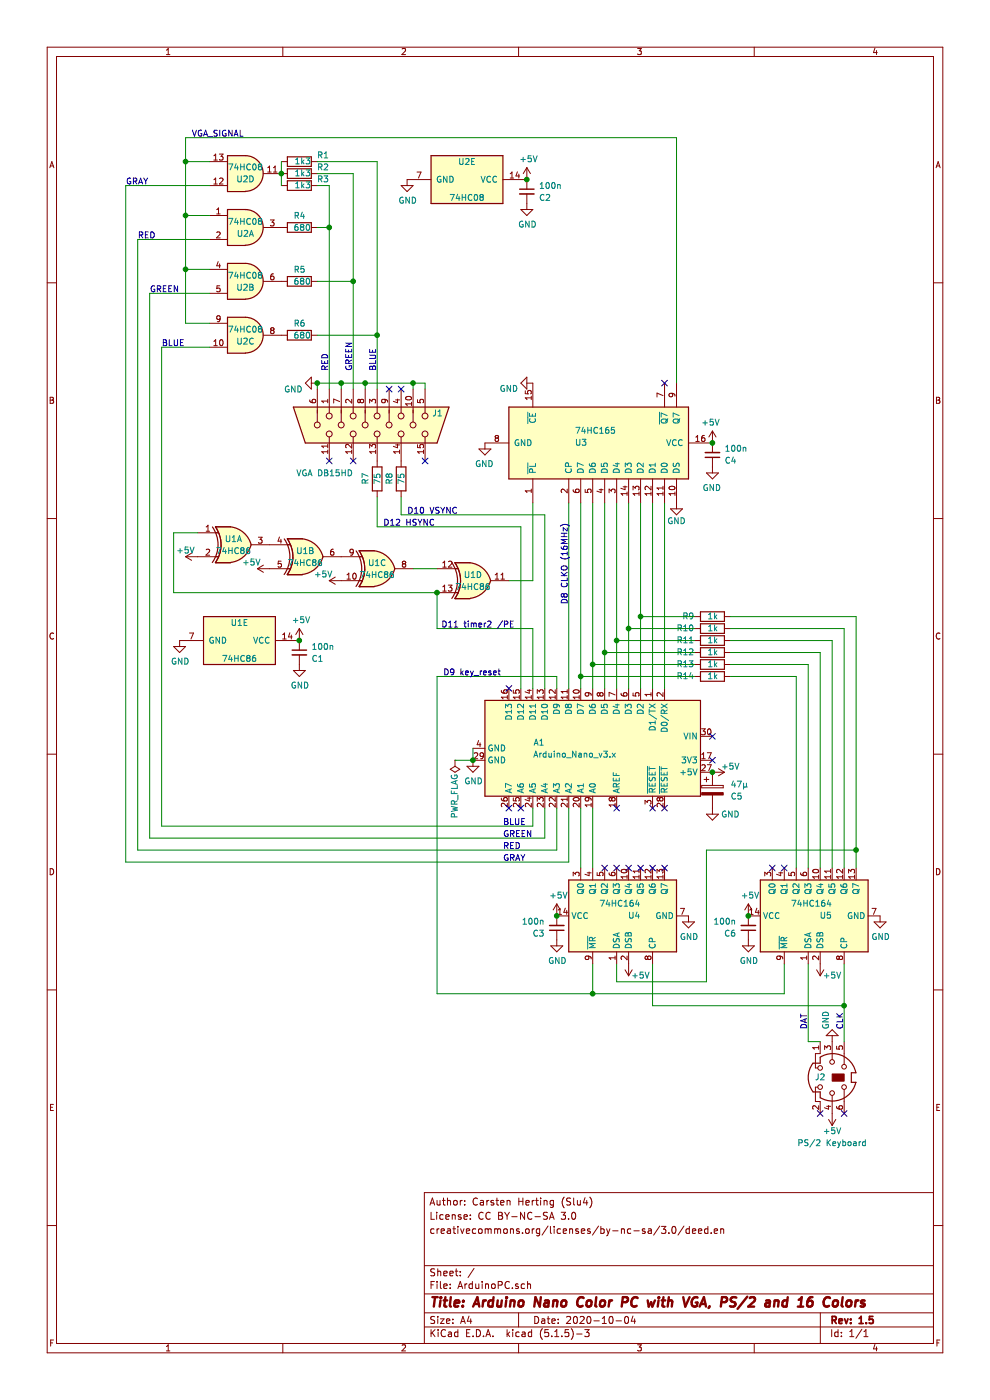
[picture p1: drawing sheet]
EESchema Schematic File Version 4
EELAYER 30 0
EELAYER END
$Descr A4 8268 11693 portrait
encoding utf-8
Sheet 1 1
Title "Arduino Nano Color PC with VGA, PS/2 and 16 Colors"
Date "2020-10-04"
Rev "1.5"
Comp ""
Comment1 ""
Comment2 "creativecommons.org/licenses/by-nc-sa/3.0/deed.en"
Comment3 "License: CC BY-NC-SA 3.0"
Comment4 "Author: Carsten Herting (Slu4)"
$EndDescr
$Comp
L MCU_Module:Arduino_Nano_v3.x A1
U 1 1
P 4950 6250
F 0 "A1" V 4900 5850 50  0000 R CNN
F 1 "Arduino_Nano_v3.x" V 5000 6450 50  0000 R CNN
F 2 "Module:Arduino_Nano" H 4950 6250 50  0001 C CIN
F 3 "http://www.mouser.com/pdfdocs/Gravitech_Arduino_Nano3_0.pdf" H 4950 6250 50  0001 C CNN
	1    4950 6250
	0    1    1    0   
$EndComp
$Comp
L power:PWR_FLAG #FLG01
U 1 1
P 3800 6350
F 0 "#FLG01" H 3800 6425 50  0001 C CNN
F 1 "PWR_FLAG" V 3800 6650 50  0000 C CNN
F 2 "" H 3800 6350 50  0001 C CNN
F 3 "~" H 3800 6350 50  0001 C CNN
	1    3800 6350
	-1   0    0    1   
$EndComp
$Comp
L power:+5V #PWR021
U 1 1
P 5950 6450
F 0 "#PWR021" H 5950 6300 50  0001 C CNN
F 1 "+5V" V 5900 6600 50  0000 C CNN
F 2 "" H 5950 6450 50  0001 C CNN
F 3 "" H 5950 6450 50  0001 C CNN
	1    5950 6450
	0    1    1    0   
$EndComp
$Comp
L ArduinoPC:74HC165 U3
U 1 1
P 5050 3700
F 0 "U3" V 5050 3450 50  0000 L CNN
F 1 "74HC165" V 5150 3450 50  0000 L CNN
F 2 "Package_DIP:DIP-16_W7.62mm" H 5050 3700 50  0001 C CNN
F 3 "http://www.ti.com/lit/gpn/sn74LS165" H 5050 3700 50  0001 C CNN
	1    5050 3700
	0    1    -1   0   
$EndComp
Wire Wire Line
	3950 6350 3950 6250
$Comp
L power:GND #PWR09
U 1 1
P 3950 6350
F 0 "#PWR09" H 3950 6100 50  0001 C CNN
F 1 "GND" H 3955 6177 50  0000 C CNN
F 2 "" H 3950 6350 50  0001 C CNN
F 3 "" H 3950 6350 50  0001 C CNN
	1    3950 6350
	1    0    0    -1  
$EndComp
NoConn ~ 5950 6350
NoConn ~ 5550 6750
NoConn ~ 5450 6750
NoConn ~ 5150 6750
NoConn ~ 4350 6750
NoConn ~ 4250 6750
$Comp
L Connector:DB15_Female_HighDensity J1
U 1 1
P 3150 3550
F 0 "J1" V 3050 3000 50  0000 L CNN
F 1 "VGA DB15HD" V 3550 3750 50  0000 L CNN
F 2 "Connector_Dsub:DSUB-15-HD_Female_Horizontal_P2.29x1.98mm_EdgePinOffset3.03mm_Housed_MountingHolesOffset4.94mm" H 2200 3950 50  0001 C CNN
F 3 " ~" H 2200 3950 50  0001 C CNN
	1    3150 3550
	0    -1   1    0   
$EndComp
NoConn ~ 5950 6150
$Comp
L power:GND #PWR010
U 1 1
P 4050 3700
F 0 "#PWR010" H 4050 3450 50  0001 C CNN
F 1 "GND" H 4055 3527 50  0000 C CNN
F 2 "" H 4050 3700 50  0001 C CNN
F 3 "" H 4050 3700 50  0001 C CNN
	1    4050 3700
	-1   0    0    -1  
$EndComp
$Comp
L power:+5V #PWR019
U 1 1
P 5950 3700
F 0 "#PWR019" H 5950 3550 50  0001 C CNN
F 1 "+5V" H 5965 3873 50  0000 C CNN
F 2 "" H 5950 3700 50  0001 C CNN
F 3 "" H 5950 3700 50  0001 C CNN
	1    5950 3700
	-1   0    0    -1  
$EndComp
$Comp
L Device:C_Small C4
U 1 1
P 5950 3800
F 0 "C4" H 6050 3850 50  0000 L CNN
F 1 "100n" H 6050 3750 50  0000 L CNN
F 2 "Capacitor_THT:C_Disc_D3.8mm_W2.6mm_P2.50mm" H 5950 3800 50  0001 C CNN
F 3 "~" H 5950 3800 50  0001 C CNN
	1    5950 3800
	1    0    0    1   
$EndComp
$Comp
L power:GND #PWR020
U 1 1
P 5950 3900
F 0 "#PWR020" H 5950 3650 50  0001 C CNN
F 1 "GND" H 5955 3727 50  0000 C CNN
F 2 "" H 5950 3900 50  0001 C CNN
F 3 "" H 5950 3900 50  0001 C CNN
	1    5950 3900
	-1   0    0    -1  
$EndComp
Connection ~ 5950 3700
$Comp
L power:GND #PWR013
U 1 1
P 4450 3200
F 0 "#PWR013" H 4450 2950 50  0001 C CNN
F 1 "GND" V 4400 3000 50  0000 C CNN
F 2 "" H 4450 3200 50  0001 C CNN
F 3 "" H 4450 3200 50  0001 C CNN
	1    4450 3200
	0    1    -1   0   
$EndComp
NoConn ~ 5550 3200
$Comp
L Device:R R8
U 1 1
P 3350 4000
F 0 "R8" V 3250 3950 50  0000 L CNN
F 1 "75" V 3350 3950 50  0000 L CNN
F 2 "Resistor_THT:R_Axial_DIN0207_L6.3mm_D2.5mm_P7.62mm_Horizontal" V 3280 4000 50  0001 C CNN
F 3 "~" H 3350 4000 50  0001 C CNN
	1    3350 4000
	1    0    0    -1  
$EndComp
$Comp
L Device:R R7
U 1 1
P 3150 4000
F 0 "R7" V 3050 3950 50  0000 L CNN
F 1 "75" V 3150 3950 50  0000 L CNN
F 2 "Resistor_THT:R_Axial_DIN0207_L6.3mm_D2.5mm_P7.62mm_Horizontal" V 3080 4000 50  0001 C CNN
F 3 "~" H 3150 4000 50  0001 C CNN
	1    3150 4000
	1    0    0    -1  
$EndComp
NoConn ~ 3250 3250
NoConn ~ 3350 3250
NoConn ~ 2750 3850
NoConn ~ 2950 3850
NoConn ~ 3550 3850
$Comp
L power:GND #PWR017
U 1 1
P 5650 4200
F 0 "#PWR017" H 5650 3950 50  0001 C CNN
F 1 "GND" H 5650 4050 50  0000 C CNN
F 2 "" H 5650 4200 50  0001 C CNN
F 3 "" H 5650 4200 50  0001 C CNN
	1    5650 4200
	-1   0    0    -1  
$EndComp
Text Notes 1600 1150 0    50   ~ 0
VGA_SIGNAL
Text Notes 3400 4300 0    50   ~ 0
D10 VSYNC
Text Notes 3200 4400 0    50   ~ 0
D12 HSYNC
Text Notes 4750 5050 1    50   ~ 0
D8 CLKO (16MHz)
Text Notes 3700 5650 0    50   ~ 0
D9 key_reset
Connection ~ 3950 6350
Text Notes 4300 5250 2    50   ~ 0
D11 timer2 /PE
$Comp
L Device:C_Small C1
U 1 1
P 2500 5450
F 0 "C1" H 2600 5400 50  0000 L CNN
F 1 "100n" H 2600 5500 50  0000 L CNN
F 2 "Capacitor_THT:C_Disc_D3.8mm_W2.6mm_P2.50mm" H 2500 5450 50  0001 C CNN
F 3 "~" H 2500 5450 50  0001 C CNN
	1    2500 5450
	1    0    0    -1  
$EndComp
$Comp
L power:GND #PWR05
U 1 1
P 2500 5550
F 0 "#PWR05" H 2500 5300 50  0001 C CNN
F 1 "GND" H 2505 5377 50  0000 C CNN
F 2 "" H 2500 5550 50  0001 C CNN
F 3 "" H 2500 5550 50  0001 C CNN
	1    2500 5550
	1    0    0    -1  
$EndComp
$Comp
L 74xx:74HC86 U1
U 1 1
P 1950 4550
F 0 "U1" H 1950 4600 50  0000 C CNN
F 1 "74HC86" H 1950 4500 50  0000 C CNN
F 2 "Package_DIP:DIP-14_W7.62mm" H 1950 4550 50  0001 C CNN
F 3 "http://www.ti.com/lit/gpn/sn74HC86" H 1950 4550 50  0001 C CNN
	1    1950 4550
	1    0    0    -1  
$EndComp
$Comp
L 74xx:74HC86 U1
U 2 1
P 2550 4650
F 0 "U1" H 2550 4700 50  0000 C CNN
F 1 "74HC86" H 2550 4600 50  0000 C CNN
F 2 "Package_DIP:DIP-14_W7.62mm" H 2550 4650 50  0001 C CNN
F 3 "http://www.ti.com/lit/gpn/sn74HC86" H 2550 4650 50  0001 C CNN
	2    2550 4650
	1    0    0    -1  
$EndComp
$Comp
L 74xx:74HC86 U1
U 3 1
P 3150 4750
F 0 "U1" H 3150 4800 50  0000 C CNN
F 1 "74HC86" H 3150 4700 50  0000 C CNN
F 2 "Package_DIP:DIP-14_W7.62mm" H 3150 4750 50  0001 C CNN
F 3 "http://www.ti.com/lit/gpn/sn74HC86" H 3150 4750 50  0001 C CNN
	3    3150 4750
	1    0    0    -1  
$EndComp
$Comp
L 74xx:74HC86 U1
U 4 1
P 3950 4850
F 0 "U1" H 3950 4900 50  0000 C CNN
F 1 "74HC86" H 3950 4800 50  0000 C CNN
F 2 "Package_DIP:DIP-14_W7.62mm" H 3950 4850 50  0001 C CNN
F 3 "http://www.ti.com/lit/gpn/sn74HC86" H 3950 4850 50  0001 C CNN
	4    3950 4850
	1    0    0    -1  
$EndComp
$Comp
L 74xx:74HC86 U1
U 5 1
P 2000 5350
F 0 "U1" V 1850 5350 50  0000 C CNN
F 1 "74HC86" V 2150 5350 50  0000 C CNN
F 2 "Package_DIP:DIP-14_W7.62mm" H 2000 5350 50  0001 C CNN
F 3 "http://www.ti.com/lit/gpn/sn74HC86" H 2000 5350 50  0001 C CNN
	5    2000 5350
	0    1    1    0   
$EndComp
$Comp
L power:+5V #PWR02
U 1 1
P 1650 4650
F 0 "#PWR02" H 1650 4500 50  0001 C CNN
F 1 "+5V" V 1700 4750 50  0000 C CNN
F 2 "" H 1650 4650 50  0001 C CNN
F 3 "" H 1650 4650 50  0001 C CNN
	1    1650 4650
	0    -1   -1   0   
$EndComp
$Comp
L power:+5V #PWR03
U 1 1
P 2250 4750
F 0 "#PWR03" H 2250 4600 50  0001 C CNN
F 1 "+5V" V 2300 4900 50  0000 C CNN
F 2 "" H 2250 4750 50  0001 C CNN
F 3 "" H 2250 4750 50  0001 C CNN
	1    2250 4750
	0    -1   -1   0   
$EndComp
$Comp
L power:+5V #PWR07
U 1 1
P 2850 4850
F 0 "#PWR07" H 2850 4700 50  0001 C CNN
F 1 "+5V" V 2900 5000 50  0000 C CNN
F 2 "" H 2850 4850 50  0001 C CNN
F 3 "" H 2850 4850 50  0001 C CNN
	1    2850 4850
	0    -1   -1   0   
$EndComp
Wire Wire Line
	1650 4450 1450 4450
Wire Wire Line
	1450 4450 1450 4950
$Comp
L power:GND #PWR01
U 1 1
P 1500 5350
F 0 "#PWR01" H 1500 5100 50  0001 C CNN
F 1 "GND" H 1505 5177 50  0000 C CNN
F 2 "" H 1500 5350 50  0001 C CNN
F 3 "" H 1500 5350 50  0001 C CNN
	1    1500 5350
	1    0    0    -1  
$EndComp
$Comp
L power:+5V #PWR04
U 1 1
P 2500 5350
F 0 "#PWR04" H 2500 5200 50  0001 C CNN
F 1 "+5V" H 2515 5523 50  0000 C CNN
F 2 "" H 2500 5350 50  0001 C CNN
F 3 "" H 2500 5350 50  0001 C CNN
	1    2500 5350
	1    0    0    -1  
$EndComp
Connection ~ 2500 5350
Wire Wire Line
	1450 4950 3650 4950
Wire Wire Line
	3800 6350 3950 6350
$Comp
L Device:CP C5
U 1 1
P 5950 6600
F 0 "C5" H 6100 6550 50  0000 L CNN
F 1 "47µ" H 6100 6650 50  0000 L CNN
F 2 "Capacitor_THT:CP_Radial_D6.3mm_P2.50mm" H 5988 6450 50  0001 C CNN
F 3 "~" H 5950 6600 50  0001 C CNN
	1    5950 6600
	1    0    0    -1  
$EndComp
$Comp
L power:GND #PWR022
U 1 1
P 5950 6750
F 0 "#PWR022" H 5950 6500 50  0001 C CNN
F 1 "GND" H 6100 6700 50  0000 C CNN
F 2 "" H 5950 6750 50  0001 C CNN
F 3 "" H 5950 6750 50  0001 C CNN
	1    5950 6750
	1    0    0    -1  
$EndComp
NoConn ~ 5550 7250
NoConn ~ 5450 7250
NoConn ~ 5350 7250
NoConn ~ 5250 7250
NoConn ~ 5150 7250
NoConn ~ 5050 7250
NoConn ~ 6450 7250
$Comp
L 74xx:74HC164 U4
U 1 1
P 5150 7650
F 0 "U4" V 5150 7450 50  0000 L CNN
F 1 "74HC164" V 5250 7450 50  0000 L CNN
F 2 "Package_DIP:DIP-14_W7.62mm" H 6050 7350 50  0001 C CNN
F 3 "https://assets.nexperia.com/documents/data-sheet/74HC_HCT164.pdf" H 6050 7350 50  0001 C CNN
	1    5150 7650
	0    -1   -1   0   
$EndComp
Wire Wire Line
	5150 8200 5150 8050
$Comp
L power:+5V #PWR027
U 1 1
P 6850 8050
F 0 "#PWR027" H 6850 7900 50  0001 C CNN
F 1 "+5V" H 6950 8150 50  0000 C CNN
F 2 "" H 6850 8050 50  0001 C CNN
F 3 "" H 6850 8050 50  0001 C CNN
	1    6850 8050
	1    0    0    1   
$EndComp
$Comp
L power:+5V #PWR016
U 1 1
P 5250 8050
F 0 "#PWR016" H 5250 7900 50  0001 C CNN
F 1 "+5V" H 5350 8150 50  0000 C CNN
F 2 "" H 5250 8050 50  0001 C CNN
F 3 "" H 5250 8050 50  0001 C CNN
	1    5250 8050
	1    0    0    1   
$EndComp
$Comp
L power:GND #PWR015
U 1 1
P 4650 7850
F 0 "#PWR015" H 4650 7600 50  0001 C CNN
F 1 "GND" H 4655 7677 50  0000 C CNN
F 2 "" H 4650 7850 50  0001 C CNN
F 3 "" H 4650 7850 50  0001 C CNN
	1    4650 7850
	1    0    0    -1  
$EndComp
$Comp
L Device:C_Small C3
U 1 1
P 4650 7750
F 0 "C3" H 4750 7800 50  0000 L CNN
F 1 "100n" H 4750 7700 50  0000 L CNN
F 2 "Capacitor_THT:C_Disc_D3.8mm_W2.6mm_P2.50mm" H 4650 7750 50  0001 C CNN
F 3 "~" H 4650 7750 50  0001 C CNN
	1    4650 7750
	-1   0    0    1   
$EndComp
$Comp
L power:+5V #PWR014
U 1 1
P 4650 7650
F 0 "#PWR014" H 4650 7500 50  0001 C CNN
F 1 "+5V" H 4665 7823 50  0000 C CNN
F 2 "" H 4650 7650 50  0001 C CNN
F 3 "" H 4650 7650 50  0001 C CNN
	1    4650 7650
	1    0    0    -1  
$EndComp
$Comp
L power:GND #PWR018
U 1 1
P 5750 7650
F 0 "#PWR018" H 5750 7400 50  0001 C CNN
F 1 "GND" H 5755 7477 50  0000 C CNN
F 2 "" H 5750 7650 50  0001 C CNN
F 3 "" H 5750 7650 50  0001 C CNN
	1    5750 7650
	1    0    0    -1  
$EndComp
$Comp
L power:GND #PWR028
U 1 1
P 7350 7650
F 0 "#PWR028" H 7350 7400 50  0001 C CNN
F 1 "GND" H 7355 7477 50  0000 C CNN
F 2 "" H 7350 7650 50  0001 C CNN
F 3 "" H 7350 7650 50  0001 C CNN
	1    7350 7650
	1    0    0    -1  
$EndComp
$Comp
L 74xx:74HC164 U5
U 1 1
P 6750 7650
F 0 "U5" V 6750 7450 50  0000 L CNN
F 1 "74HC164" V 6850 7450 50  0000 L CNN
F 2 "Package_DIP:DIP-14_W7.62mm" H 7650 7350 50  0001 C CNN
F 3 "https://assets.nexperia.com/documents/data-sheet/74HC_HCT164.pdf" H 7650 7350 50  0001 C CNN
	1    6750 7650
	0    -1   -1   0   
$EndComp
Text Notes 6750 8600 1    50   ~ 0
DAT
Text Notes 7050 8600 1    50   ~ 0
CLK
NoConn ~ 6550 7250
Wire Wire Line
	3450 4750 3650 4750
Wire Wire Line
	6550 8300 4950 8300
Wire Wire Line
	6550 8300 6550 8050
Wire Wire Line
	5550 4200 5550 5750
Wire Wire Line
	5450 5750 5450 4200
Wire Wire Line
	5350 4200 5350 5150
Wire Wire Line
	4350 5750 4350 4400
Wire Wire Line
	4350 4400 3150 4400
Wire Wire Line
	3150 4150 3150 4400
Wire Wire Line
	3350 4300 4550 4300
Wire Wire Line
	4550 4300 4550 5750
Wire Wire Line
	3350 4150 3350 4300
Wire Wire Line
	4650 5750 4650 5650
Wire Wire Line
	4650 5650 3650 5650
Wire Wire Line
	3650 5650 3650 8300
Wire Wire Line
	4450 5750 4450 5250
Wire Wire Line
	4250 4850 4450 4850
Wire Wire Line
	3650 4950 3650 5250
Connection ~ 3650 4950
Wire Wire Line
	3650 5250 4450 5250
$Comp
L Device:R R10
U 1 1
P 5950 5250
F 0 "R10" V 5950 5400 50  0000 L CNN
F 1 "1k" V 5950 5200 50  0000 L CNN
F 2 "Resistor_THT:R_Axial_DIN0207_L6.3mm_D2.5mm_P7.62mm_Horizontal" V 5880 5250 50  0001 C CNN
F 3 "~" H 5950 5250 50  0001 C CNN
	1    5950 5250
	0    -1   -1   0   
$EndComp
$Comp
L Device:R R11
U 1 1
P 5950 5350
F 0 "R11" V 5950 5500 50  0000 L CNN
F 1 "1k" V 5950 5300 50  0000 L CNN
F 2 "Resistor_THT:R_Axial_DIN0207_L6.3mm_D2.5mm_P7.62mm_Horizontal" V 5880 5350 50  0001 C CNN
F 3 "~" H 5950 5350 50  0001 C CNN
	1    5950 5350
	0    -1   -1   0   
$EndComp
NoConn ~ 4250 5750
$Comp
L power:GND #PWR024
U 1 1
P 6250 7850
F 0 "#PWR024" H 6250 7600 50  0001 C CNN
F 1 "GND" H 6255 7677 50  0000 C CNN
F 2 "" H 6250 7850 50  0001 C CNN
F 3 "" H 6250 7850 50  0001 C CNN
	1    6250 7850
	1    0    0    -1  
$EndComp
$Comp
L Device:C_Small C6
U 1 1
P 6250 7750
F 0 "C6" H 6350 7800 50  0000 L CNN
F 1 "100n" H 6350 7700 50  0000 L CNN
F 2 "Capacitor_THT:C_Disc_D3.8mm_W2.6mm_P2.50mm" H 6250 7750 50  0001 C CNN
F 3 "~" H 6250 7750 50  0001 C CNN
	1    6250 7750
	-1   0    0    1   
$EndComp
$Comp
L power:+5V #PWR023
U 1 1
P 6250 7650
F 0 "#PWR023" H 6250 7500 50  0001 C CNN
F 1 "+5V" H 6265 7823 50  0000 C CNN
F 2 "" H 6250 7650 50  0001 C CNN
F 3 "" H 6250 7650 50  0001 C CNN
	1    6250 7650
	1    0    0    -1  
$EndComp
Connection ~ 6250 7650
Connection ~ 4650 7650
Wire Wire Line
	4950 8050 4950 8300
Wire Wire Line
	4750 4200 4750 5750
Wire Wire Line
	4450 4200 4450 4850
$Comp
L Device:R R12
U 1 1
P 5950 5450
F 0 "R12" V 5950 5600 50  0000 L CNN
F 1 "1k" V 5950 5400 50  0000 L CNN
F 2 "Resistor_THT:R_Axial_DIN0207_L6.3mm_D2.5mm_P7.62mm_Horizontal" V 5880 5450 50  0001 C CNN
F 3 "~" H 5950 5450 50  0001 C CNN
	1    5950 5450
	0    -1   -1   0   
$EndComp
$Comp
L Device:R R13
U 1 1
P 5950 5550
F 0 "R13" V 5950 5700 50  0000 L CNN
F 1 "1k" V 5950 5500 50  0000 L CNN
F 2 "Resistor_THT:R_Axial_DIN0207_L6.3mm_D2.5mm_P7.62mm_Horizontal" V 5880 5550 50  0001 C CNN
F 3 "~" H 5950 5550 50  0001 C CNN
	1    5950 5550
	0    -1   -1   0   
$EndComp
Connection ~ 5950 6450
$Comp
L ArduinoPC:74HC08 U2
U 3 1
P 2050 2800
F 0 "U2" H 2050 2750 50  0000 C CNN
F 1 "74HC08" H 2050 2850 50  0000 C CNN
F 2 "" H 2050 2800 50  0001 C CNN
F 3 "http://www.ti.com/lit/gpn/sn74LS08" H 2050 2800 50  0001 C CNN
	3    2050 2800
	1    0    0    -1  
$EndComp
$Comp
L ArduinoPC:74HC08 U2
U 2 1
P 2050 2350
F 0 "U2" H 2050 2300 50  0000 C CNN
F 1 "74HC08" H 2050 2400 50  0000 C CNN
F 2 "" H 2050 2350 50  0001 C CNN
F 3 "http://www.ti.com/lit/gpn/sn74LS08" H 2050 2350 50  0001 C CNN
	2    2050 2350
	1    0    0    -1  
$EndComp
$Comp
L ArduinoPC:74HC08 U2
U 1 1
P 2050 1900
F 0 "U2" H 2050 1850 50  0000 C CNN
F 1 "74HC08" H 2050 1950 50  0000 C CNN
F 2 "" H 2050 1900 50  0001 C CNN
F 3 "http://www.ti.com/lit/gpn/sn74LS08" H 2050 1900 50  0001 C CNN
	1    2050 1900
	1    0    0    -1  
$EndComp
$Comp
L ArduinoPC:74HC08 U2
U 5 1
P 3900 1500
F 0 "U2" V 3750 1500 50  0000 C CNN
F 1 "74HC08" V 4050 1500 50  0000 C CNN
F 2 "" H 3900 1500 50  0001 C CNN
F 3 "http://www.ti.com/lit/gpn/sn74LS08" H 3900 1500 50  0001 C CNN
	5    3900 1500
	0    1    1    0   
$EndComp
$Comp
L power:GND #PWR08
U 1 1
P 3400 1500
F 0 "#PWR08" H 3400 1250 50  0001 C CNN
F 1 "GND" H 3405 1327 50  0000 C CNN
F 2 "" H 3400 1500 50  0001 C CNN
F 3 "" H 3400 1500 50  0001 C CNN
	1    3400 1500
	1    0    0    -1  
$EndComp
$Comp
L power:+5V #PWR011
U 1 1
P 4400 1500
F 0 "#PWR011" H 4400 1350 50  0001 C CNN
F 1 "+5V" H 4415 1673 50  0000 C CNN
F 2 "" H 4400 1500 50  0001 C CNN
F 3 "" H 4400 1500 50  0001 C CNN
	1    4400 1500
	1    0    0    -1  
$EndComp
$Comp
L Device:C_Small C2
U 1 1
P 4400 1600
F 0 "C2" H 4500 1550 50  0000 L CNN
F 1 "100n" H 4500 1650 50  0000 L CNN
F 2 "Capacitor_THT:C_Disc_D3.8mm_W2.6mm_P2.50mm" H 4400 1600 50  0001 C CNN
F 3 "~" H 4400 1600 50  0001 C CNN
	1    4400 1600
	1    0    0    -1  
$EndComp
Connection ~ 4400 1500
$Comp
L power:GND #PWR012
U 1 1
P 4400 1700
F 0 "#PWR012" H 4400 1450 50  0001 C CNN
F 1 "GND" H 4405 1527 50  0000 C CNN
F 2 "" H 4400 1700 50  0001 C CNN
F 3 "" H 4400 1700 50  0001 C CNN
	1    4400 1700
	1    0    0    -1  
$EndComp
$Comp
L Device:R R4
U 1 1
P 2500 1900
F 0 "R4" V 2400 1850 50  0000 L CNN
F 1 "680" V 2500 1850 50  0000 L CNN
F 2 "Resistor_THT:R_Axial_DIN0207_L6.3mm_D2.5mm_P7.62mm_Horizontal" V 2430 1900 50  0001 C CNN
F 3 "~" H 2500 1900 50  0001 C CNN
	1    2500 1900
	0    1    1    0   
$EndComp
Wire Wire Line
	4650 6750 4650 7100
Wire Wire Line
	4550 6750 4550 7000
Wire Wire Line
	4550 7000 1250 7000
Wire Wire Line
	4450 6900 4450 6750
Wire Wire Line
	1750 2900 1350 2900
Wire Wire Line
	1250 2450 1750 2450
Wire Wire Line
	1150 2000 1750 2000
Wire Wire Line
	1750 2700 1550 2700
Wire Wire Line
	1550 2700 1550 2250
Wire Wire Line
	1550 2250 1750 2250
Wire Wire Line
	1550 1800 1750 1800
$Comp
L Device:R R14
U 1 1
P 5950 5650
F 0 "R14" V 5950 5800 50  0000 L CNN
F 1 "1k" V 5950 5600 50  0000 L CNN
F 2 "Resistor_THT:R_Axial_DIN0207_L6.3mm_D2.5mm_P7.62mm_Horizontal" V 5880 5650 50  0001 C CNN
F 3 "~" H 5950 5650 50  0001 C CNN
	1    5950 5650
	0    -1   -1   0   
$EndComp
Wire Wire Line
	5800 5250 5250 5250
Wire Wire Line
	5150 5350 5800 5350
Wire Wire Line
	5800 5450 5050 5450
Wire Wire Line
	4950 5550 5800 5550
Wire Wire Line
	5800 5650 4850 5650
Wire Wire Line
	6850 5450 6100 5450
Wire Wire Line
	6100 5550 6750 5550
Wire Wire Line
	6650 5650 6100 5650
Connection ~ 4850 5650
Wire Wire Line
	4850 5650 4850 5750
Connection ~ 4950 5550
Wire Wire Line
	4950 5550 4950 5750
Connection ~ 5050 5450
Wire Wire Line
	5050 5450 5050 5750
Connection ~ 5150 5350
Wire Wire Line
	5150 5350 5150 5750
Connection ~ 5250 5250
Wire Wire Line
	5250 5250 5250 5750
Wire Wire Line
	5250 4200 5250 5250
Wire Wire Line
	5150 4200 5150 5350
Wire Wire Line
	5050 4200 5050 5450
Wire Wire Line
	4950 4200 4950 5550
Wire Wire Line
	4850 4200 4850 5650
Wire Wire Line
	6100 5350 6950 5350
Wire Wire Line
	6100 5250 7050 5250
Wire Wire Line
	4850 6750 4850 7250
Wire Wire Line
	4950 6750 4950 7250
Wire Wire Line
	6750 5550 6750 7250
Wire Wire Line
	6650 5650 6650 7250
Wire Wire Line
	6850 5450 6850 7250
Wire Wire Line
	6950 5350 6950 7250
Wire Wire Line
	7050 5250 7050 7250
Wire Wire Line
	4950 8300 3650 8300
Connection ~ 4950 8300
Wire Wire Line
	7150 7100 7150 7250
Wire Wire Line
	5150 8200 5900 8200
Wire Wire Line
	5900 8200 5900 7100
Wire Wire Line
	5900 7100 7150 7100
Wire Wire Line
	1550 2250 1550 1800
Connection ~ 1550 2250
Connection ~ 1550 1800
Wire Wire Line
	5450 8400 5450 8050
Wire Wire Line
	7050 8050 7050 8400
$Comp
L Device:R R9
U 1 1
P 5950 5150
F 0 "R9" V 5950 5300 50  0000 L CNN
F 1 "1k" V 5950 5100 50  0000 L CNN
F 2 "Resistor_THT:R_Axial_DIN0207_L6.3mm_D2.5mm_P7.62mm_Horizontal" V 5880 5150 50  0001 C CNN
F 3 "~" H 5950 5150 50  0001 C CNN
	1    5950 5150
	0    -1   -1   0   
$EndComp
Wire Wire Line
	5350 5150 5800 5150
Connection ~ 5350 5150
Wire Wire Line
	5350 5150 5350 5750
Wire Wire Line
	6100 5150 7150 5150
Wire Wire Line
	7150 5150 7150 7100
Connection ~ 7150 7100
Wire Wire Line
	1750 1350 1550 1350
Wire Wire Line
	1550 1350 1550 1800
Wire Wire Line
	1550 1350 1550 1150
Wire Wire Line
	1550 1150 5650 1150
Connection ~ 1550 1350
$Comp
L Device:R R1
U 1 1
P 2500 1350
F 0 "R1" V 2550 1100 50  0000 L CNN
F 1 "1k3" V 2500 1250 50  0000 L CNN
F 2 "Resistor_THT:R_Axial_DIN0207_L6.3mm_D2.5mm_P7.62mm_Horizontal" V 2430 1350 50  0001 C CNN
F 3 "~" H 2500 1350 50  0001 C CNN
	1    2500 1350
	0    -1   -1   0   
$EndComp
$Comp
L Device:R R5
U 1 1
P 2500 2350
F 0 "R5" V 2400 2300 50  0000 L CNN
F 1 "680" V 2500 2300 50  0000 L CNN
F 2 "Resistor_THT:R_Axial_DIN0207_L6.3mm_D2.5mm_P7.62mm_Horizontal" V 2430 2350 50  0001 C CNN
F 3 "~" H 2500 2350 50  0001 C CNN
	1    2500 2350
	0    1    1    0   
$EndComp
$Comp
L Device:R R6
U 1 1
P 2500 2800
F 0 "R6" V 2400 2750 50  0000 L CNN
F 1 "680" V 2500 2750 50  0000 L CNN
F 2 "Resistor_THT:R_Axial_DIN0207_L6.3mm_D2.5mm_P7.62mm_Horizontal" V 2430 2800 50  0001 C CNN
F 3 "~" H 2500 2800 50  0001 C CNN
	1    2500 2800
	0    1    1    0   
$EndComp
Wire Wire Line
	2650 2350 2950 2350
$Comp
L Device:R R2
U 1 1
P 2500 1450
F 0 "R2" V 2550 1200 50  0000 L CNN
F 1 "1k3" V 2500 1350 50  0000 L CNN
F 2 "Resistor_THT:R_Axial_DIN0207_L6.3mm_D2.5mm_P7.62mm_Horizontal" V 2430 1450 50  0001 C CNN
F 3 "~" H 2500 1450 50  0001 C CNN
	1    2500 1450
	0    -1   -1   0   
$EndComp
$Comp
L Device:R R3
U 1 1
P 2500 1550
F 0 "R3" V 2550 1300 50  0000 L CNN
F 1 "1k3" V 2500 1450 50  0000 L CNN
F 2 "Resistor_THT:R_Axial_DIN0207_L6.3mm_D2.5mm_P7.62mm_Horizontal" V 2430 1550 50  0001 C CNN
F 3 "~" H 2500 1550 50  0001 C CNN
	1    2500 1550
	0    -1   -1   0   
$EndComp
$Comp
L ArduinoPC:74HC08 U2
U 4 1
P 2050 1450
F 0 "U2" H 2050 1500 50  0000 C CNN
F 1 "74HC08" H 2050 1400 50  0000 C CNN
F 2 "" H 2050 1450 50  0001 C CNN
F 3 "http://www.ti.com/lit/gpn/sn74LS08" H 2050 1450 50  0001 C CNN
	4    2050 1450
	1    0    0    1   
$EndComp
Wire Wire Line
	2350 1450 2350 1350
Connection ~ 2350 1450
Wire Wire Line
	2350 1450 2350 1550
Wire Wire Line
	1750 1550 1050 1550
Wire Wire Line
	2650 1550 2750 1550
Wire Wire Line
	2750 1550 2750 1900
Wire Wire Line
	2650 1450 2950 1450
Wire Wire Line
	2950 1450 2950 2350
Wire Wire Line
	2650 1350 3150 1350
Wire Wire Line
	4750 6750 4750 7200
Wire Wire Line
	1050 7200 4750 7200
Text Notes 4200 7200 0    50   ~ 0
GRAY
Text Notes 4200 7100 0    50   ~ 0
RED
Text Notes 4200 7000 0    50   ~ 0
GREEN
Text Notes 4200 6900 0    50   ~ 0
BLUE
Wire Wire Line
	5650 3200 5650 1150
Wire Wire Line
	1050 1550 1050 7200
Wire Wire Line
	2950 3250 2950 2350
Connection ~ 2950 2350
Wire Wire Line
	1350 6900 4450 6900
Wire Wire Line
	4650 7100 1150 7100
Wire Wire Line
	1150 7100 1150 2000
Wire Wire Line
	1250 2450 1250 7000
Wire Wire Line
	1350 6900 1350 2900
Wire Wire Line
	3150 1350 3150 2800
Wire Wire Line
	2650 1900 2750 1900
Connection ~ 2750 1900
Wire Wire Line
	2750 1900 2750 3250
Wire Wire Line
	2650 2800 3150 2800
Connection ~ 3150 2800
Wire Wire Line
	3150 2800 3150 3250
$Comp
L Connector:Mini-DIN-6 J2
U 1 1
P 6950 9000
F 0 "J2" V 6950 8900 50  0000 C CNN
F 1 "PS/2 Keyboard" V 6400 9000 50  0000 C CNN
F 2 "ArduinoPC:FP_MINI_DIN_6_PS2" H 6950 9000 50  0001 C CNN
F 3 "http://service.powerdynamics.com/ec/Catalog17/Section%2011.pdf" H 6950 9000 50  0001 C CNN
	1    6950 9000
	0    1    -1   0   
$EndComp
NoConn ~ 6850 9300
NoConn ~ 7050 9300
$Comp
L power:+5V #PWR026
U 1 1
P 6950 9300
F 0 "#PWR026" H 6950 9150 50  0001 C CNN
F 1 "+5V" H 6950 9450 50  0000 C CNN
F 2 "" H 6950 9300 50  0001 C CNN
F 3 "" H 6950 9300 50  0001 C CNN
	1    6950 9300
	1    0    0    1   
$EndComp
Text Notes 2750 3100 1    50   ~ 0
RED
Text Notes 2950 3100 1    50   ~ 0
GREEN
Text Notes 3150 3100 1    50   ~ 0
BLUE
Text Notes 1350 2900 0    50   ~ 0
BLUE
Text Notes 1250 2450 0    50   ~ 0
GREEN
Text Notes 1150 2000 0    50   ~ 0
RED
Text Notes 1050 1550 0    50   ~ 0
GRAY
Connection ~ 2650 3200
$Comp
L power:GND #PWR06
U 1 1
P 2650 3200
F 0 "#PWR06" H 2650 2950 50  0001 C CNN
F 1 "GND" V 2700 3000 50  0000 C CNN
F 2 "" H 2650 3200 50  0001 C CNN
F 3 "" H 2650 3200 50  0001 C CNN
	1    2650 3200
	0    1    1    0   
$EndComp
Wire Wire Line
	2650 3250 2650 3200
Connection ~ 2850 3200
Wire Wire Line
	2850 3200 2850 3250
Wire Wire Line
	2650 3200 2850 3200
Connection ~ 3050 3200
Wire Wire Line
	3050 3200 3050 3250
Wire Wire Line
	2850 3200 3050 3200
Connection ~ 3450 3200
Wire Wire Line
	3050 3200 3450 3200
Wire Wire Line
	3450 3250 3450 3200
Wire Wire Line
	3550 3200 3550 3250
Wire Wire Line
	3450 3200 3550 3200
Wire Wire Line
	5450 8400 7050 8400
Wire Wire Line
	7050 8700 7050 8400
Connection ~ 7050 8400
$Comp
L power:GND #PWR?
U 1 1
P 6950 8700
F 0 "#PWR?" H 6950 8450 50  0001 C CNN
F 1 "GND" V 7000 8600 50  0000 R CNN
F 2 "" H 6950 8700 50  0001 C CNN
F 3 "" H 6950 8700 50  0001 C CNN
	1    6950 8700
	-1   0    0    1   
$EndComp
Wire Wire Line
	6850 8700 6750 8700
Wire Wire Line
	6750 8700 6750 8050
$EndSCHEMATC
